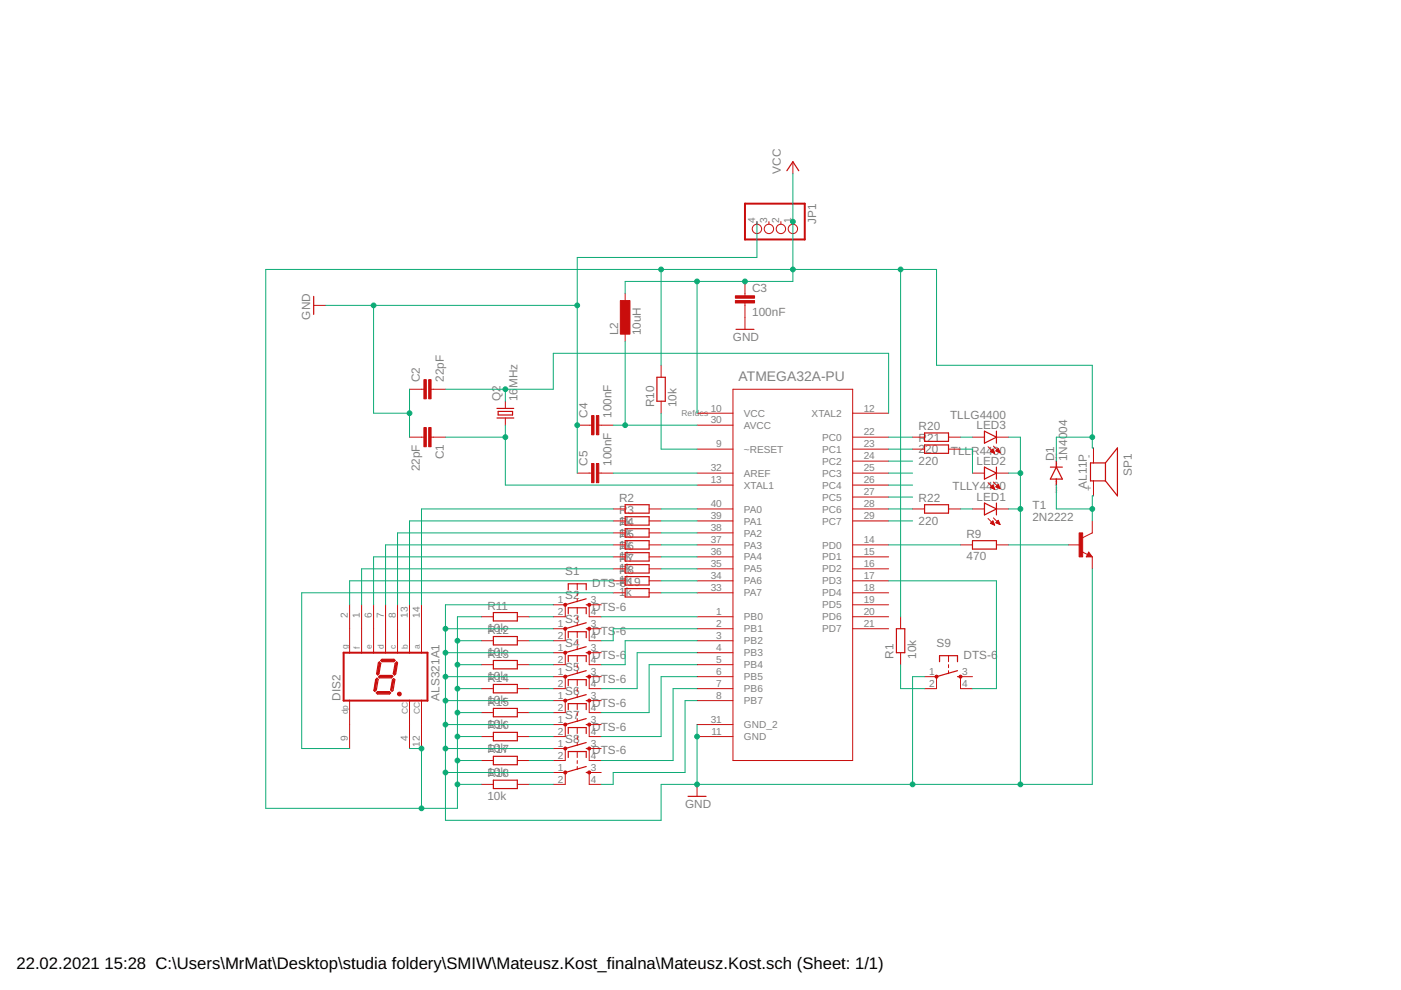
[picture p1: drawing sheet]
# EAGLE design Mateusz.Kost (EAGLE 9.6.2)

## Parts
C1  22pF  C2.5/2  [C2.5-2]
C2  22pF  C2.5/2  [C2.5-2]
C3  100nF  C2.5/2  [C2.5-2]
C4  100nF  C2.5/2  [C2.5-2]
C5  100nF  C2.5/2  [C2.5-2]
D1  1N4004  [DO41-10]
DIS2  ALS321A1  [ALS321A1]
JP1  PINHD-1X4  [1X04]
L2  10uH  L-EU0204/5  [0204/5]
LED1  TLLY4400  [LED3MM]
LED2  TLLR4400  [LED3MM]
LED3  TLLG4400  [LED3MM]
Q2  16MHz  CRYSTALHC49S  [HC49/S]
R1  10k  R-EU_0204/7  [0204/7]
R2  1k  R-EU_0204/7  [0204/7]
R3  1k  R-EU_0204/7  [0204/7]
R4  1k  R-EU_0204/7  [0204/7]
R5  1k  R-EU_0204/7  [0204/7]
R6  1k  R-EU_0204/7  [0204/7]
R7  1k  R-EU_0204/7  [0204/7]
R8  1k  R-EU_0204/7  [0204/7]
R9  470  R-EU_0204/7  [0204/7]
R10  10k  R-EU_0204/7  [0204/7]
R11  10k  R-EU_0204/7  [0204/7]
R12  10k  R-EU_0204/7  [0204/7]
R13  10k  R-EU_0204/7  [0204/7]
R14  10k  R-EU_0204/7  [0204/7]
R15  10k  R-EU_0204/7  [0204/7]
R16  10k  R-EU_0204/7  [0204/7]
R17  10k  R-EU_0204/7  [0204/7]
R18  10k  R-EU_0204/7  [0204/7]
R19  1k  R-EU_0204/7  [0204/7]
R20  220  R-EU_0204/7  [0204/7]
R21  220  R-EU_0204/7  [0204/7]
R22  220  R-EU_0204/7  [0204/7]
S1  DTS-6  [DTS-6]
S2  DTS-6  [DTS-6]
S3  DTS-6  [DTS-6]
S4  DTS-6  [DTS-6]
S5  DTS-6  [DTS-6]
S6  DTS-6  [DTS-6]
S7  DTS-6  [DTS-6]
S8  DTS-6  [DTS-6]
S9  DTS-6  [DTS-6]
SP1  AL11P  [AL11P]
T1  2N2222  [TO18]
U1  ATMEGA32A-PU  [DIP254P1524X482-40]

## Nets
GND: C1.2 C2.1 C3.2 C4.1 C5.1 JP1.4 LED1.K(C) LED2.K(C) LED3.K(C) S1.1 S2.1 S3.1 S4.1 S5.1 S6.1 S7.1 S8.1 S9.1 T1.1(E) U1.11(GND) U1.31(GND_2)
N$1: R9.1 U1.14(PD0)
N$2: R1.1 S9.2
N$3: R11.2 S1.2
N$4: S1.4 U1.1(PB0)
N$5: S2.4 U1.2(PB1)
N$6: S3.4 U1.3(PB2)
N$7: S4.4 U1.4(PB3)
N$8: S5.4 U1.5(PB4)
N$9: S6.4 U1.6(PB5)
N$10: R20.1 U1.22(PC0)
N$11: LED2.A R21.2
N$12: U1.24(PC2)
N$13: U1.25(PC3)
N$14: U1.26(PC4)
N$15: U1.27(PC5)
N$16: LED1.A R22.2
N$17: U1.29(PC7)
N$18: S7.4 U1.7(PB6)
N$19: R12.2 S2.2
N$20: R13.2 S3.2
N$21: R14.2 S4.2
N$22: R15.2 S5.2
N$23: R16.2 S6.2
N$24: R17.2 S7.2
N$25: R18.2 S8.2
N$27: C2.2 Q2.2 U1.12(XTAL2)
N$28: R9.2 T1.2(B)
N$29: S9.4 U1.17(PD3)
N$30: D1.A SP1.+ T1.3(C)
N$31: C4.2 L2.2 U1.30(AVCC)
N$32: C5.2 U1.32(AREF)
N$33: R10.1 U1.9(~RESET)
N$34: C1.1 Q2.1 U1.13(XTAL1)
N$35: R2.2 U1.40(PA0)
N$36: R3.2 U1.39(PA1)
N$37: R4.2 U1.38(PA2)
N$38: R5.2 U1.37(PA3)
N$39: R6.2 U1.36(PA4)
N$40: R7.2 U1.35(PA5)
N$41: R8.2 U1.34(PA6)
N$42: R19.2 U1.33(PA7)
N$43: DIS2.14(A) R2.1
N$45: DIS2.13(B) R3.1
N$46: DIS2.8(C) R4.1
N$47: DIS2.7(D) R5.1
N$48: DIS2.6(E) R6.1
N$49: DIS2.1(F) R7.1
N$50: DIS2.2(G) R8.1
N$51: DIS2.9(DP) R19.1
N$52: LED3.A R20.2
N$53: R21.1 U1.23(PC1)
N$54: R22.1 U1.28(PC6)
N$62: S8.4 U1.8(PB7)
VCC: C3.1 D1.C DIS2.4(CC) DIS2.12(CC) JP1.1 L2.1 R1.2 R10.2 R11.1 R12.1 R13.1 R14.1 R15.1 R16.1 R17.1 R18.1 SP1.- U1.10(VCC)
Unconnected: JP1.2 JP1.3 S1.3 S2.3 S3.3 S4.3 S5.3 S6.3 S7.3 S8.3 S9.3 U1.15(PD1) U1.16(PD2) U1.18(PD4) U1.19(PD5) U1.20(PD6) U1.21(PD7)
